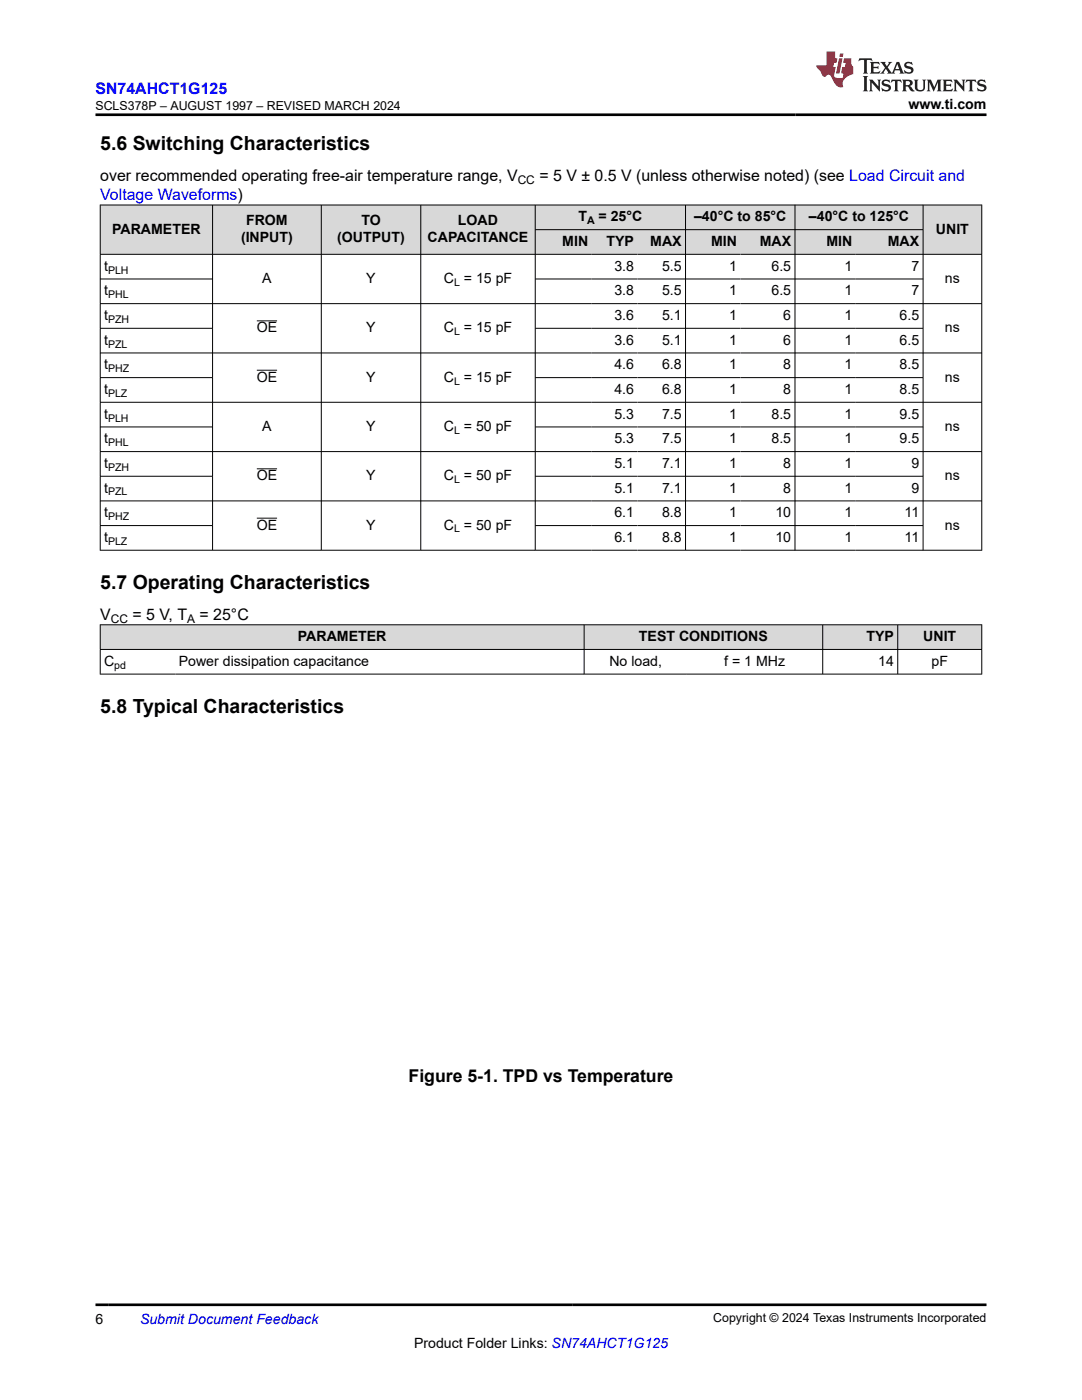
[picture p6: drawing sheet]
<svg xmlns="http://www.w3.org/2000/svg" width="216mm" height="279mm" viewBox="0 0 216 279" stroke-linecap="round" stroke-linejoin="round" font-family="sans-serif">
<g fill="#d8d8d8">
<path d="M20 40.9h175.9v4.9h-175.9z" fill-rule="evenodd"/>
<path d="M20.1 41h22.3v9.7h-22.3z" fill-rule="evenodd"/>
<path d="M42.5 41h21.6v9.7h-21.6z" fill-rule="evenodd"/>
<path d="M64.2 41h19.7v9.7h-19.7z" fill-rule="evenodd"/>
<path d="M84 41h22.7v9.7h-22.7z" fill-rule="evenodd"/>
<path d="M106.9 41h29.8v4.8h-29.8z" fill-rule="evenodd"/>
<path d="M136.9 41h21.7v4.8h-21.7z" fill-rule="evenodd"/>
<path d="M158.7 41h25.4v4.8h-25.4z" fill-rule="evenodd"/>
<path d="M184.3 41h11.5v9.7h-11.5z" fill-rule="evenodd"/>
<path d="M106.9 45.9h11.2v4.8h-11.2z" fill-rule="evenodd"/>
<path d="M118.1 45.9h9.1v4.8h-9.1z" fill-rule="evenodd"/>
<path d="M127.2 45.9h9.5v4.8h-9.5z" fill-rule="evenodd"/>
<path d="M136.9 45.9h10.9v4.8h-10.9z" fill-rule="evenodd"/>
<path d="M147.8 45.9h10.8v4.8h-10.8z" fill-rule="evenodd"/>
<path d="M158.7 45.9h12.1v4.8h-12.1z" fill-rule="evenodd"/>
<path d="M170.8 45.9h13.3v4.8h-13.3z" fill-rule="evenodd"/>
</g>
<g fill="none" stroke="#000" stroke-width=".2">
<path d="M19.9 40.9h176.1M19.9 50.8h176.1M19.9 55.7h22.6M20 40.9v69M42.4 40.9v69M64.1 40.9v69M84 40.9v69M106.8 40.9v69M106.8 45.8h77.5M106.8 55.7h77.5M136.8 40.9v69M158.6 40.9v69"/>
<path d="M184.2 40.9v69M195.9 40.9v69M19.9 65.5h22.6M19.9 75.4h22.6M51.2 64h4.1M51.2 73.9h4.1M106.8 65.5h77.5M106.8 75.4h77.5M196 60.6h-176.1M196 70.4h-176.1M19.9 85.2h22.6M19.9 95h22.6"/>
<path d="M19.9 100h176.1M51.2 93.6h4.1M106.8 85.2h77.5M106.8 95h77.5M196 80.3h-176.1M196 90.1h-176.1M19.9 104.9h22.6M51.2 103.4h4.1M106.8 104.9h77.5M196 109.8h-176.1"/>
</g>
<g fill="#d8d8d8">
<path d="M20 124.7h175.9v4.9h-175.9z" fill-rule="evenodd"/>
<path d="M20.1 124.8h96.4v4.7h-96.4z" fill-rule="evenodd"/>
<path d="M116.6 124.8h47.5v4.7h-47.5z" fill-rule="evenodd"/>
<path d="M164.2 124.8h14.9v4.7h-14.9z" fill-rule="evenodd"/>
<path d="M179.2 124.8h16.6v4.7h-16.6z" fill-rule="evenodd"/>
</g>
<path d="M19.9 124.7h176.1M19.9 129.6h176.1M19.9 134.5h176.1M20 124.6v10M116.6 124.6v10M164.2 124.6v10M179.1 124.6v10M195.9 124.6v10" fill="none" stroke="#000" stroke-width=".2"/>
<path d="M171.5 11.6l-.2 .6 .5-.2h.6v.1v2.2l-.2 .4h1l-.2-.4v-2.2v-.1h.5l.6 .2-.2-.6zM173.6 12.4l.2 .3v1.6l-.2 .4h1.9l.1-.6a1.08 1.08 0 0 1-1.3 .2v-.7h.6l.4 .2v-.7l-.4 .2h-.6v-.5l.2-.2a1 1 0 0 1 1 .3l-.1-.5zM175.7 12.4l.9 1.1-1 1.2h.9l-.2-.2 .5-.8 .4 .8-.2 .2h1.6l-.2-.2 .2-.5h.9l.1 .5-.1 .2h.9l-.2-.4-.8-1.9h-.5l-.9 2.1-.9-1.1 .9-1h-.8l.2 .2-.4 .6-.4-.6 .2-.2zM179 12.8l.4 1h-.7zM180.7 12.5a.65 .65 0 0 0-.2 .7 .65 .65 0 0 0 .6 .5l.6 .1 .1 .3a.79 .79 0 0 1-.7 .4 .79 .79 0 0 1-.7-.5l.1 .7 .2-.1a.93 .93 0 0 0 1.1 0 .93 .93 0 0 0 .4-.9 1.46 1.46 0 0 0-1.2-.6l-.1-.3a1.09 1.09 0 0 1 1.2 .2l-.2-.6-.1 .1-.5-.2zM172.2 15.2l.2 .4v2.2l-.2 .4h1l-.2-.4v-2.2l.2-.4zM173.4 15.9l.2 .4v1.5l-.2 .4h.8l-.3-.4 .1-1.3 1.6 1.8v-2l.2-.4h-.7l.1 .2 .1 1.1-1.2-1.3zM176.2 16a.65 .65 0 0 0-.2 .8 .65 .65 0 0 0 .6 .4l.6 .2 .1 .2a.79 .79 0 0 1-.7 .4 .79 .79 0 0 1-.7-.5l.1 .7 .2-.1a.93 .93 0 0 0 1.1 .1 .93 .93 0 0 0 .4-1 1.46 1.46 0 0 0-1.2-.5l-.1-.4a1.09 1.09 0 0 1 1.2 .2l-.1-.6-.2 .1-.5-.1zM177.9 15.9l-.1 .6a.63 .63 0 0 1 .8-.3v1.6l-.3 .4h1l-.2-.4v-1.6a.66 .66 0 0 1 .8 .3l-.1-.6zM180 15.9l.2 .4v1.5l-.2 .4h1l-.2-.2-.1-.7h.5l.1 .2a.79 .79 0 0 0 1.2 .6l-1-.9a.61 .61 0 0 0 .6-.6 .61 .61 0 0 0-.5-.7zM180.8 16.2h.1a.47 .47 0 0 1 .5 .1 .47 .47 0 0 1 .1 .5l-.1 .1-.7 .1zM182.3 15.9l.2 .2a2.27 2.27 0 0 0 .4 2 1.04 1.04 0 0 0 1.7-.7v-1.3l.2-.2h-.8l.2 .4v1.1a.6 .6 0 0 1-.6 .6 .6 .6 0 0 1-.6-.6v-1.1l.3-.4zM184.9 15.9l.2 .4v1.5l-.2 .4h.8l-.3-.4v-1.4l.9 1.9 .9-1.9v1.4l-.3 .4h1l-.2-.4v-1.5l.2-.4h-.8l-.7 1.5-.6-1.5zM188.1 15.9l.2 .4v1.5l-.2 .4h1.9l.1-.6a1.09 1.09 0 0 1-1.3 .2v-.7h.6l.4 .2v-.6l-.4 .2h-.6v-.6l.2-.1a1.01 1.01 0 0 1 1 .3l-.1-.6zM190.2 15.9l.3 .4v1.5l-.3 .4h.8l-.2-.4v-1.3l1.6 1.8v-2l.2-.4h-.7l.2 .2v1.1l-1.2-1.3zM192.8 15.9l-.1 .6a.63 .63 0 0 1 .8-.3v1.6l-.3 .4h1l-.2-.4v-1.6a.66 .66 0 0 1 .8 .3l-.1-.6zM195.2 16a.65 .65 0 0 0-.2 .8 .65 .65 0 0 0 .6 .4l.6 .2 .2 .2a.79 .79 0 0 1-.7 .4 .79 .79 0 0 1-.7-.5l.1 .7 .2-.1a.93 .93 0 0 0 1 .1 .93 .93 0 0 0 .5-1 1.46 1.46 0 0 0-1.3-.5v-.4a1.09 1.09 0 0 1 1.2 .2l-.2-.6-.2 .1-.5-.1z" fill="#231f20"/>
<path d="M164.9 10.3v2.7h-2l.1 .4 .8 1a.95 .95 0 0 0 1 .9 .59 .59 0 0 1 .5-.4 .59 .59 0 0 1 .5 .3l.4 .8a1.59 1.59 0 0 0 2.1 1.4 1.61 1.61 0 0 1 1-2.3l1-.3-.1-1.5a1.59 1.59 0 0 1-.3-1.7h-1.5l-.2 .9h.6l-.2 .9h-.5l-.2 .9v.3l.4 .1-.1 .9h-.7a.73 .73 0 0 1-1-.7l.3-1.5h-.5l.1-.9h.5l.2-.9h-.5v-1.3zM167.4 11.6l-.6 3.1h.7l.6-3.1zM167.6 10.7l-.1 .6h.7l.1-.6z" fill="#ed1c24"/>
<path d="M19.1 22.9h177.8M19.1 260.4h177.8" fill="none" stroke="#000" stroke-width=".53"/>
<g font-size="3.9">
<text x="20" y="29.9">5.6 Switching Characteristics</text>
<text x="20" y="117.5">5.7 Operating Characteristics</text>
<text x="20" y="142.2">5.8 Typical Characteristics</text>
</g>
<text font-size="3.5" x="81.5" y="215.9">Figure 5-1. TPD vs Temperature</text>
<g font-size="3.2" fill="#00f">
<text x="19.1" y="18.7">SN74AHCT1G125</text>
<text x="20" y="39.9">Voltage Waveforms)</text>
</g>
<g font-size="3.2">
<text x="20" y="36.1">over recommended operating free-air temperature range, V</text>
<text x="107.6" y="36.1">= 5 V ± 0.5 V (unless otherwise noted) (see Load Circuit and</text>
<text x="20" y="123.6">V</text>
<text x="26.4" y="123.6">= 5 V, T</text>
<text x="39.8" y="123.6">= 25°C</text>
</g>
<g font-size="2.8">
<text x="181.3" y="21.8">www.ti.com</text>
<text x="22.4" y="46.6">PARAMETER</text>
<text x="49.1" y="45">FROM</text>
<text x="72.1" y="45">TO</text>
<text x="91.4" y="45">LOAD</text>
<text x="115.4" y="44.2">T</text>
<text x="119.4" y="44.2">= 25°C</text>
<text x="138.5" y="44.2">–40°C to 85°C</text>
<text x="161.4" y="44.2">–40°C to 125°C</text>
<text x="186.8" y="46.6">UNIT</text>
<text x="48.1" y="48.3">(INPUT)</text>
<text x="67.3" y="48.3">(OUTPUT)</text>
<text x="85.3" y="48.3">CAPACITANCE</text>
<text x="112.2" y="49.1">MIN</text>
<text x="121" y="49.1">TYP</text>
<text x="129.8" y="49.1">MAX</text>
<text x="141.9" y="49.1">MIN</text>
<text x="151.6" y="49.1">MAX</text>
<text x="164.9" y="49.1">MIN</text>
<text x="177.2" y="49.1">MAX</text>
<text x="20.8" y="54">t</text>
<text x="20.8" y="59">t</text>
<text x="52.3" y="56.5">A</text>
<text x="73.1" y="56.5">Y</text>
<text x="88.6" y="56.5">C = 15 pF</text>
<text x="122.6" y="54">3.8</text>
<text x="122.6" y="59">3.8</text>
<text x="132.1" y="54">5.5</text>
<text x="132.1" y="59">5.5</text>
<text x="145.5" y="54">1</text>
<text x="145.5" y="59">1</text>
<text x="153.9" y="54">6.5</text>
<text x="153.9" y="59">6.5</text>
<text x="168.5" y="54">1</text>
<text x="168.5" y="59">1</text>
<text x="181.9" y="54">7</text>
<text x="181.9" y="59">7</text>
<text x="188.6" y="56.5">ns</text>
<text x="20.8" y="63.9">t</text>
<text x="122.6" y="63.9">3.6</text>
<text x="132.1" y="63.9">5.1</text>
<text x="145.5" y="63.9">1</text>
<text x="156.3" y="63.9">6</text>
<text x="168.5" y="63.9">1</text>
<text x="179.5" y="63.9">6.5</text>
<text x="20.8" y="68.8">t</text>
<text x="51.2" y="66.3">OE</text>
<text x="73.1" y="66.3">Y</text>
<text x="88.6" y="66.3">C = 15 pF</text>
<text x="122.6" y="68.8">3.6</text>
<text x="132.1" y="68.8">5.1</text>
<text x="145.5" y="68.8">1</text>
<text x="156.3" y="68.8">6</text>
<text x="168.5" y="68.8">1</text>
<text x="179.5" y="68.8">6.5</text>
<text x="188.6" y="66.3">ns</text>
<text x="20.8" y="73.7">t</text>
<text x="51.2" y="76.2">OE</text>
<text x="73.1" y="76.2">Y</text>
<text x="88.6" y="76.2">C = 15 pF</text>
<text x="122.6" y="73.7">4.6</text>
<text x="132.1" y="73.7">6.8</text>
<text x="145.5" y="73.7">1</text>
<text x="156.3" y="73.7">8</text>
<text x="168.5" y="73.7">1</text>
<text x="179.5" y="73.7">8.5</text>
<text x="188.6" y="76.2">ns</text>
<text x="20.8" y="78.6">t</text>
<text x="20.8" y="83.6">t</text>
<text x="122.6" y="78.6">4.6</text>
<text x="122.6" y="83.6">5.3</text>
<text x="132.1" y="78.6">6.8</text>
<text x="132.1" y="83.6">7.5</text>
<text x="145.5" y="78.6">1</text>
<text x="145.5" y="83.6">1</text>
<text x="153.9" y="83.6">8.5</text>
<text x="156.3" y="78.6">8</text>
<text x="168.5" y="78.6">1</text>
<text x="168.5" y="83.6">1</text>
<text x="179.5" y="78.6">8.5</text>
<text x="179.5" y="83.6">9.5</text>
<text x="20.8" y="88.5">t</text>
<text x="52.3" y="86">A</text>
<text x="73.1" y="86">Y</text>
<text x="88.6" y="86">C = 50 pF</text>
<text x="122.6" y="88.5">5.3</text>
<text x="132.1" y="88.5">7.5</text>
<text x="145.5" y="88.5">1</text>
<text x="153.9" y="88.5">8.5</text>
<text x="168.5" y="88.5">1</text>
<text x="179.5" y="88.5">9.5</text>
<text x="188.6" y="86">ns</text>
<text x="20.8" y="93.4">t</text>
<text x="51.2" y="95.9">OE</text>
<text x="73.1" y="95.9">Y</text>
<text x="88.6" y="95.9">C = 50 pF</text>
<text x="122.6" y="93.4">5.1</text>
<text x="132.1" y="93.4">7.1</text>
<text x="145.5" y="93.4">1</text>
<text x="156.3" y="93.4">8</text>
<text x="168.5" y="93.4">1</text>
<text x="181.9" y="93.4">9</text>
<text x="188.6" y="95.9">ns</text>
<text x="20.8" y="98.3">t</text>
<text x="122.6" y="98.3">5.1</text>
<text x="132.1" y="98.3">7.1</text>
<text x="145.5" y="98.3">1</text>
<text x="156.3" y="98.3">8</text>
<text x="168.5" y="98.3">1</text>
<text x="181.9" y="98.3">9</text>
<text x="20.8" y="103.2">t</text>
<text x="51.2" y="105.7">OE</text>
<text x="73.1" y="105.7">Y</text>
<text x="88.6" y="105.7">C = 50 pF</text>
<text x="122.6" y="103.2">6.1</text>
<text x="132.1" y="103.2">8.8</text>
<text x="145.5" y="103.2">1</text>
<text x="154.7" y="103.2">10</text>
<text x="168.5" y="103.2">1</text>
<text x="180.5" y="103.2">11</text>
<text x="188.6" y="105.7">ns</text>
<text x="20.8" y="108.2">t</text>
<text x="122.6" y="108.2">6.1</text>
<text x="132.1" y="108.2">8.8</text>
<text x="145.5" y="108.2">1</text>
<text x="154.7" y="108.2">10</text>
<text x="168.5" y="108.2">1</text>
<text x="180.5" y="108.2">11</text>
<text x="59.4" y="128">PARAMETER</text>
<text x="127.5" y="128">TEST CONDITIONS</text>
<text x="172.9" y="128">TYP</text>
<text x="184.2" y="128">UNIT</text>
<text x="20.8" y="132.9">C</text>
<text x="35.7" y="132.9">Power dissipation capacitance</text>
<text x="121.6" y="132.9">No load,</text>
<text x="144.5" y="132.9">f = 1 MHz</text>
<text x="175.2" y="132.9">14</text>
<text x="185.9" y="132.9">pF</text>
<text x="19.1" y="264.2">6</text>
<text x="82.6" y="269">Product Folder Links: SN74AHCT1G125</text>
</g>
<text font-size="2.8" fill="#00f" x="27.9" y="264.2">Submit Document Feedback</text>
<g font-size="2.5">
<text x="19" y="21.9">SCLS378P – AUGUST 1997 – REVISED MARCH 2024</text>
<text x="142.3" y="263.9">Copyright © 2024 Texas Instruments Incorporated</text>
</g>
<g font-size="2.4">
<text x="103.3" y="36.7">CC</text>
<text x="22.1" y="124.3">CC</text>
<text x="37.4" y="124.3">A</text>
</g>
<g font-size="2.1">
<text x="117.1" y="44.8">A</text>
<text x="21.6" y="54.6">PLH</text>
<text x="21.6" y="59.5">PHL</text>
<text x="90.6" y="57.1">L</text>
<text x="21.6" y="64.4">PZH</text>
<text x="21.6" y="69.4">PZL</text>
<text x="90.6" y="66.9">L</text>
<text x="21.6" y="74.3">PHZ</text>
<text x="90.6" y="76.7">L</text>
<text x="21.6" y="79.2">PLZ</text>
<text x="21.6" y="84.1">PLH</text>
<text x="21.6" y="89">PHL</text>
<text x="90.6" y="86.6">L</text>
<text x="21.6" y="94">PZH</text>
<text x="21.6" y="98.9">PZL</text>
<text x="90.6" y="96.4">L</text>
<text x="21.6" y="103.8">PHZ</text>
<text x="90.6" y="106.3">L</text>
<text x="21.6" y="108.7">PLZ</text>
<text x="22.8" y="133.4">pd</text>
</g>
</svg>
